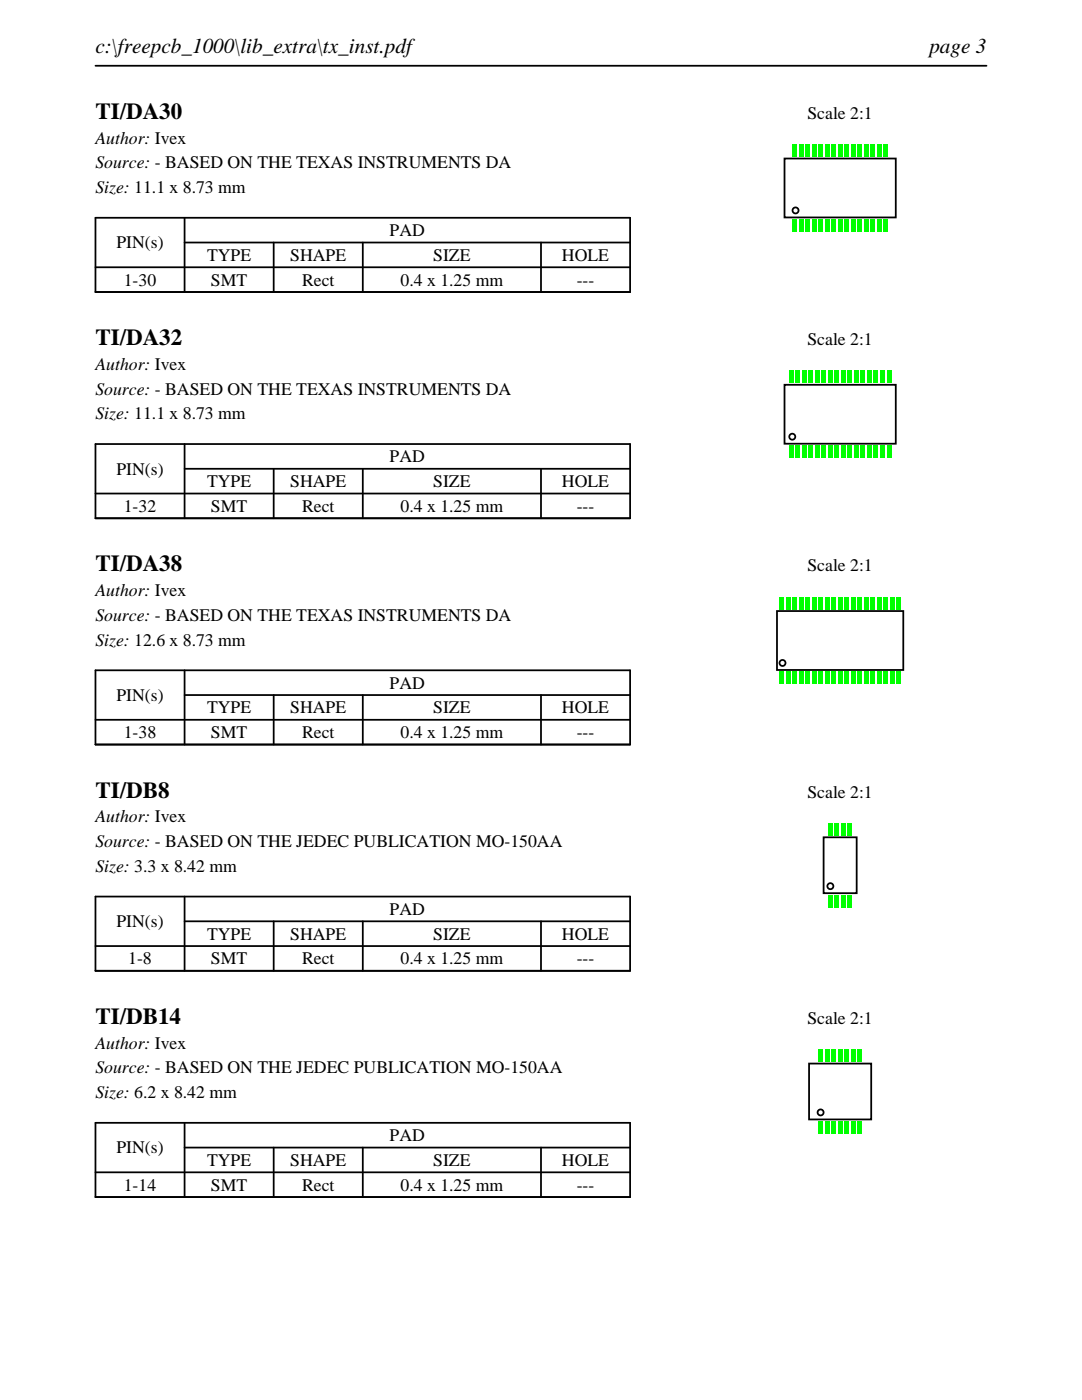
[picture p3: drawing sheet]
<svg xmlns="http://www.w3.org/2000/svg" width="216mm" height="279mm" viewBox="0 0 216 279" stroke-linecap="round" stroke-linejoin="round" font-family="sans-serif">
<path d="M19 13.1h177.8M19 43.5h106.7v14.8h-106.7zM19 53.3h106.7M36.8 48.4h88.9M36.8 43.5v14.8M54.6 48.4v9.9M72.4 48.4v9.9M107.9 48.4v9.9" fill="none" stroke="#000" stroke-width=".35"/>
<g fill="none" stroke="#000" stroke-width=".36">
<path d="M156.5 31.6h22.2v11.8h-22.2z"/>
<circle cx="158.7" cy="42" r=".6"/>
</g>
<g fill="#0f0">
<path d="M158.1 43.7h.8v2.5h-.8z"/>
<path d="M159.4 43.7h.8v2.5h-.8z"/>
<path d="M160.7 43.7h.8v2.5h-.8z"/>
<path d="M162 43.7h.8v2.5h-.8z"/>
<path d="M163.3 43.7h.8v2.5h-.8z"/>
<path d="M164.6 43.7h.8v2.5h-.8z"/>
<path d="M165.9 43.7h.8v2.5h-.8z"/>
<path d="M167.2 43.7h.8v2.5h-.8z"/>
<path d="M168.5 43.7h.8v2.5h-.8z"/>
<path d="M169.8 43.7h.8v2.5h-.8z"/>
<path d="M171.1 43.7h.8v2.5h-.8z"/>
<path d="M172.4 43.7h.8v2.5h-.8z"/>
<path d="M173.7 43.7h.8v2.5h-.8z"/>
<path d="M175 43.7h.8v2.5h-.8z"/>
<path d="M176.3 43.7h.8v2.5h-.8z"/>
<path d="M176.3 28.8h.8v2.5h-.8z"/>
<path d="M175 28.8h.8v2.5h-.8z"/>
<path d="M173.7 28.8h.8v2.5h-.8z"/>
<path d="M172.4 28.8h.8v2.5h-.8z"/>
<path d="M171.1 28.8h.8v2.5h-.8z"/>
<path d="M169.8 28.8h.8v2.5h-.8z"/>
<path d="M168.5 28.8h.8v2.5h-.8z"/>
<path d="M167.2 28.8h.8v2.5h-.8z"/>
<path d="M165.9 28.8h.8v2.5h-.8z"/>
<path d="M164.6 28.8h.8v2.5h-.8z"/>
<path d="M163.3 28.8h.8v2.5h-.8z"/>
<path d="M162 28.8h.8v2.5h-.8z"/>
<path d="M160.7 28.8h.8v2.5h-.8z"/>
<path d="M159.4 28.8h.8v2.5h-.8z"/>
<path d="M158.1 28.8h.8v2.5h-.8z"/>
</g>
<path d="M19 88.6h106.7v14.8h-106.7zM19 98.5h106.7M36.8 93.6h88.9M36.8 88.6v14.8M54.6 93.6v9.8M72.4 93.6v9.8M107.9 93.6v9.8" fill="none" stroke="#000" stroke-width=".35"/>
<g fill="none" stroke="#000" stroke-width=".36">
<path d="M156.5 76.8h22.2v11.8h-22.2z"/>
<circle cx="158.1" cy="87.2" r=".6"/>
</g>
<g fill="#0f0">
<path d="M157.5 88.9h.8v2.5h-.8z"/>
<path d="M158.8 88.9h.8v2.5h-.8z"/>
<path d="M160.1 88.9h.8v2.5h-.8z"/>
<path d="M161.4 88.9h.8v2.5h-.8z"/>
<path d="M162.7 88.9h.8v2.5h-.8z"/>
<path d="M164 88.9h.8v2.5h-.8z"/>
<path d="M165.3 88.9h.8v2.5h-.8z"/>
<path d="M166.6 88.9h.8v2.5h-.8z"/>
<path d="M167.9 88.9h.8v2.5h-.8z"/>
<path d="M169.2 88.9h.8v2.5h-.8z"/>
<path d="M170.5 88.9h.8v2.5h-.8z"/>
<path d="M171.8 88.9h.8v2.5h-.8z"/>
<path d="M173.1 88.9h.8v2.5h-.8z"/>
<path d="M174.4 88.9h.8v2.5h-.8z"/>
<path d="M175.7 88.9h.8v2.5h-.8z"/>
<path d="M177 88.9h.8v2.5h-.8z"/>
<path d="M177 73.9h.8v2.5h-.8z"/>
<path d="M175.7 73.9h.8v2.5h-.8z"/>
<path d="M174.4 73.9h.8v2.5h-.8z"/>
<path d="M173.1 73.9h.8v2.5h-.8z"/>
<path d="M171.8 73.9h.8v2.5h-.8z"/>
<path d="M170.5 73.9h.8v2.5h-.8z"/>
<path d="M169.2 73.9h.8v2.5h-.8z"/>
<path d="M167.9 73.9h.8v2.5h-.8z"/>
<path d="M166.6 73.9h.8v2.5h-.8z"/>
<path d="M165.3 73.9h.8v2.5h-.8z"/>
<path d="M164 73.9h.8v2.5h-.8z"/>
<path d="M162.7 73.9h.8v2.5h-.8z"/>
<path d="M161.4 73.9h.8v2.5h-.8z"/>
<path d="M160.1 73.9h.8v2.5h-.8z"/>
<path d="M158.8 73.9h.8v2.5h-.8z"/>
<path d="M157.5 73.9h.8v2.5h-.8z"/>
</g>
<path d="M19 133.8h106.7v14.8h-106.7zM36.8 138.7h88.9M36.8 133.8v14.8M54.6 138.7v9.9M72.4 138.7v9.9M107.9 138.7v9.9M19 143.7h106.7" fill="none" stroke="#000" stroke-width=".35"/>
<g fill="none" stroke="#000" stroke-width=".36">
<path d="M155 121.9h25.2v11.8h-25.2z"/>
<circle cx="156.1" cy="132.3" r=".6"/>
</g>
<g fill="#0f0">
<path d="M155.5 134.1h.8v2.5h-.8z"/>
<path d="M156.8 134.1h.8v2.5h-.8z"/>
<path d="M158.1 134.1h.8v2.5h-.8z"/>
<path d="M159.4 134.1h.8v2.5h-.8z"/>
<path d="M160.7 134.1h.8v2.5h-.8z"/>
<path d="M162 134.1h.8v2.5h-.8z"/>
<path d="M163.3 134.1h.8v2.5h-.8z"/>
<path d="M164.6 134.1h.8v2.5h-.8z"/>
<path d="M165.9 134.1h.8v2.5h-.8z"/>
<path d="M167.2 134.1h.8v2.5h-.8z"/>
<path d="M168.5 134.1h.8v2.5h-.8z"/>
<path d="M169.8 134.1h.8v2.5h-.8z"/>
<path d="M171.1 134.1h.8v2.5h-.8z"/>
<path d="M172.4 134.1h.8v2.5h-.8z"/>
<path d="M173.7 134.1h.8v2.5h-.8z"/>
<path d="M175 134.1h.8v2.5h-.8z"/>
<path d="M176.3 134.1h.8v2.5h-.8z"/>
<path d="M177.6 134.1h.8v2.5h-.8z"/>
<path d="M178.9 134.1h.8v2.5h-.8z"/>
<path d="M178.9 119.1h.8v2.5h-.8z"/>
<path d="M177.6 119.1h.8v2.5h-.8z"/>
<path d="M176.3 119.1h.8v2.5h-.8z"/>
<path d="M175 119.1h.8v2.5h-.8z"/>
<path d="M173.7 119.1h.8v2.5h-.8z"/>
<path d="M172.4 119.1h.8v2.5h-.8z"/>
<path d="M171.1 119.1h.8v2.5h-.8z"/>
<path d="M169.8 119.1h.8v2.5h-.8z"/>
<path d="M168.5 119.1h.8v2.5h-.8z"/>
<path d="M167.2 119.1h.8v2.5h-.8z"/>
<path d="M165.9 119.1h.8v2.5h-.8z"/>
<path d="M164.6 119.1h.8v2.5h-.8z"/>
<path d="M163.3 119.1h.8v2.5h-.8z"/>
<path d="M162 119.1h.8v2.5h-.8z"/>
<path d="M160.7 119.1h.8v2.5h-.8z"/>
<path d="M159.4 119.1h.8v2.5h-.8z"/>
<path d="M158.1 119.1h.8v2.5h-.8z"/>
<path d="M156.8 119.1h.8v2.5h-.8z"/>
<path d="M155.5 119.1h.8v2.5h-.8z"/>
</g>
<path d="M19 178.9h106.7v14.8h-106.7zM36.8 178.9v14.8M19 188.8h106.7M36.8 183.9h88.9M54.6 183.9v9.8M72.4 183.9v9.8M107.9 183.9v9.8" fill="none" stroke="#000" stroke-width=".35"/>
<g fill="none" stroke="#000" stroke-width=".36">
<path d="M164.3 167.1h6.6v11.2h-6.6z"/>
<circle cx="165.7" cy="176.9" r=".6"/>
</g>
<g fill="#0f0">
<path d="M165.3 178.6h.8v2.5h-.8z"/>
<path d="M166.6 178.6h.8v2.5h-.8z"/>
<path d="M167.9 178.6h.8v2.5h-.8z"/>
<path d="M169.2 178.6h.8v2.5h-.8z"/>
<path d="M169.2 164.3h.8v2.5h-.8z"/>
<path d="M167.9 164.3h.8v2.5h-.8z"/>
<path d="M166.6 164.3h.8v2.5h-.8z"/>
<path d="M165.3 164.3h.8v2.5h-.8z"/>
</g>
<path d="M19 224.1h106.7v14.8h-106.7zM19 234h106.7M36.8 229h88.9M36.8 224.1v14.8M54.6 229v9.9M72.4 229v9.9M107.9 229v9.9" fill="none" stroke="#000" stroke-width=".35"/>
<g fill="none" stroke="#000" stroke-width=".36">
<path d="M161.4 212.3h12.4v11.1h-12.4z"/>
<circle cx="163.7" cy="222" r=".6"/>
</g>
<g fill="#0f0">
<path d="M163.3 223.8h.8v2.5h-.8z"/>
<path d="M164.6 223.8h.8v2.5h-.8z"/>
<path d="M165.9 223.8h.8v2.5h-.8z"/>
<path d="M167.2 223.8h.8v2.5h-.8z"/>
<path d="M168.5 223.8h.8v2.5h-.8z"/>
<path d="M169.8 223.8h.8v2.5h-.8z"/>
<path d="M171.1 223.8h.8v2.5h-.8z"/>
<path d="M171.1 209.4h.8v2.5h-.8z"/>
<path d="M169.8 209.4h.8v2.5h-.8z"/>
<path d="M168.5 209.4h.8v2.5h-.8z"/>
<path d="M167.2 209.4h.8v2.5h-.8z"/>
<path d="M165.9 209.4h.8v2.5h-.8z"/>
<path d="M164.6 209.4h.8v2.5h-.8z"/>
<path d="M163.3 209.4h.8v2.5h-.8z"/>
</g>
<g font-size="4.6">
<text x="19" y="23.7">TI/DA30</text>
<text x="19" y="68.9">TI/DA32</text>
<text x="19" y="114">TI/DA38</text>
<text x="19" y="159.2">TI/DB8</text>
<text x="19" y="204.3">TI/DB14</text>
</g>
<g font-size="4.2">
<text x="19" y="10.6">c:\freepcb_1000\lib_extra\tx_inst.pdf</text>
<text x="185.4" y="10.6">page 3</text>
</g>
<g font-size="3.5">
<text x="161.1" y="23.7">Scale 2:1</text>
<text x="19" y="28.6">Author: Ivex</text>
<text x="19" y="33.6">Source: - BASED ON THE TEXAS INSTRUMENTS DA</text>
<text x="19" y="38.5">Size: 11.1 x 8.73 mm</text>
<text x="77.8" y="47.1">PAD</text>
<text x="23.2" y="49.6">PIN(s)</text>
<text x="41.3" y="52.1">TYPE</text>
<text x="57.9" y="52.1">SHAPE</text>
<text x="86.4" y="52.1">SIZE</text>
<text x="112.1" y="52.1">HOLE</text>
<text x="24.7" y="57">1-30</text>
<text x="42.1" y="57">SMT</text>
<text x="60.3" y="57">Rect</text>
<text x="79.9" y="57">0.4 x 1.25 mm</text>
<text x="115.1" y="57">---</text>
<text x="161.1" y="68.9">Scale 2:1</text>
<text x="19" y="73.8">Author: Ivex</text>
<text x="19" y="78.7">Source: - BASED ON THE TEXAS INSTRUMENTS DA</text>
<text x="19" y="83.7">Size: 11.1 x 8.73 mm</text>
<text x="23.2" y="94.7">PIN(s)</text>
<text x="77.8" y="92.3">PAD</text>
<text x="41.3" y="97.2">TYPE</text>
<text x="57.9" y="97.2">SHAPE</text>
<text x="86.4" y="97.2">SIZE</text>
<text x="112.1" y="97.2">HOLE</text>
<text x="24.7" y="102.2">1-32</text>
<text x="42.1" y="102.2">SMT</text>
<text x="60.3" y="102.2">Rect</text>
<text x="79.9" y="102.2">0.4 x 1.25 mm</text>
<text x="115.1" y="102.2">---</text>
<text x="19" y="119">Author: Ivex</text>
<text x="161.1" y="114">Scale 2:1</text>
<text x="19" y="123.9">Source: - BASED ON THE TEXAS INSTRUMENTS DA</text>
<text x="19" y="128.8">Size: 12.6 x 8.73 mm</text>
<text x="77.8" y="137.4">PAD</text>
<text x="23.2" y="139.9">PIN(s)</text>
<text x="41.3" y="142.4">TYPE</text>
<text x="57.9" y="142.4">SHAPE</text>
<text x="86.4" y="142.4">SIZE</text>
<text x="112.1" y="142.4">HOLE</text>
<text x="24.7" y="147.3">1-38</text>
<text x="42.1" y="147.3">SMT</text>
<text x="60.3" y="147.3">Rect</text>
<text x="79.9" y="147.3">0.4 x 1.25 mm</text>
<text x="115.1" y="147.3">---</text>
<text x="161.1" y="159.2">Scale 2:1</text>
<text x="19" y="164.1">Author: Ivex</text>
<text x="19" y="169.1">Source: - BASED ON THE JEDEC PUBLICATION MO-150AA</text>
<text x="19" y="174">Size: 3.3 x 8.42 mm</text>
<text x="23.2" y="185">PIN(s)</text>
<text x="77.8" y="182.6">PAD</text>
<text x="41.3" y="187.5">TYPE</text>
<text x="57.9" y="187.5">SHAPE</text>
<text x="86.4" y="187.5">SIZE</text>
<text x="112.1" y="187.5">HOLE</text>
<text x="25.6" y="192.5">1-8</text>
<text x="42.1" y="192.5">SMT</text>
<text x="60.3" y="192.5">Rect</text>
<text x="79.9" y="192.5">0.4 x 1.25 mm</text>
<text x="115.1" y="192.5">---</text>
<text x="19" y="209.3">Author: Ivex</text>
<text x="161.1" y="204.3">Scale 2:1</text>
<text x="19" y="214.2">Source: - BASED ON THE JEDEC PUBLICATION MO-150AA</text>
<text x="19" y="219.1">Size: 6.2 x 8.42 mm</text>
<text x="77.8" y="227.8">PAD</text>
<text x="23.2" y="230.2">PIN(s)</text>
<text x="41.3" y="232.7">TYPE</text>
<text x="57.9" y="232.7">SHAPE</text>
<text x="86.4" y="232.7">SIZE</text>
<text x="112.1" y="232.7">HOLE</text>
<text x="24.7" y="237.6">1-14</text>
<text x="42.1" y="237.6">SMT</text>
<text x="60.3" y="237.6">Rect</text>
<text x="79.9" y="237.6">0.4 x 1.25 mm</text>
<text x="115.1" y="237.6">---</text>
</g>
</svg>
